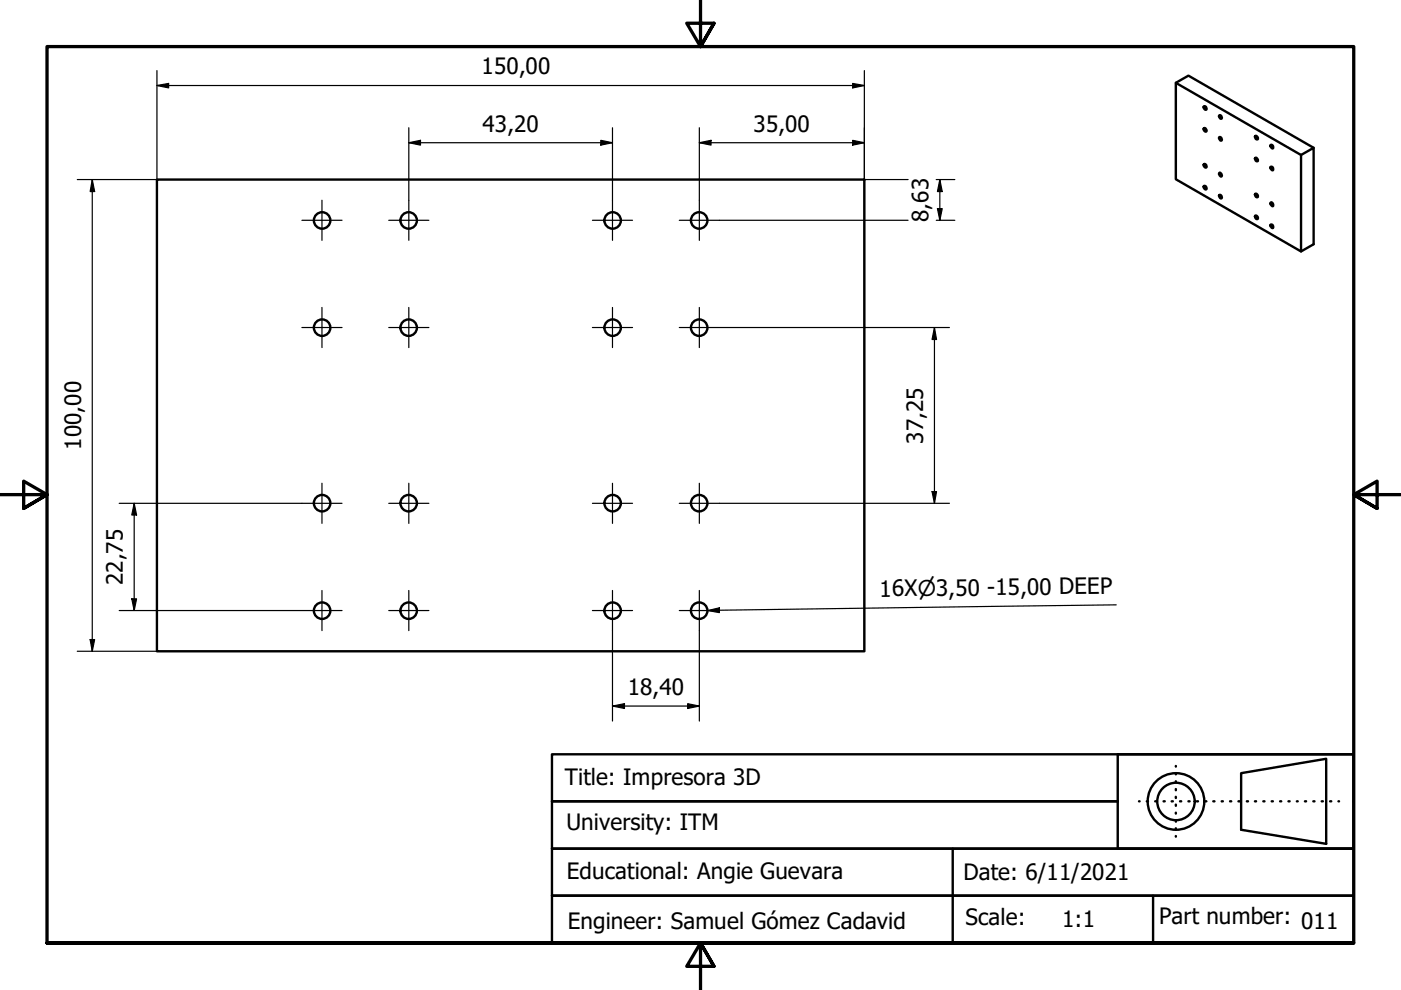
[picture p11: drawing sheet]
<svg xmlns="http://www.w3.org/2000/svg" width="297mm" height="210mm" viewBox="0 0 297 210" stroke-linecap="round" stroke-linejoin="round" font-family="sans-serif">
<!-- layer: Visible (ISO) -->
<g fill="none" stroke="#000" stroke-width=".51">
<path d="M249.3 17.6l26.5 15.3 2.7-1.6v20.5l-2.7 1.5-26.5-15.3v-20.4l2.7-1.6 26.5 15.3M33.3 38.1h150v100h-150zM255.2 39.5a.4 .4 0 0 1 .5 .1 .4 .4 0 0 1-.1 .6l-.4-.4zM255.2 27.2a.4 .4 0 0 1 .5 .2 .4 .4 0 0 1-.1 .5l-.4-.4zM255.2 34.8a.4 .4 0 0 1 .5 .2 .4 .4 0 0 1-.1 .5l-.4-.3zM255.2 22.6a.4 .4 0 0 1 .5 .1 .4 .4 0 0 1-.1 .6l-.4-.4zM258.5 29.1a.38 .38 0 0 1 .5 .2 .38 .38 0 0 1-.2 .5l-.3-.4zM258.6 36.6a.46 .46 0 0 1 .4 .3 .46 .46 0 0 1-.2 .5l-.4-.5zM258.6 24.4a.41 .41 0 0 1 .4 .3 .41 .41 0 0 1-.2 .5l-.4-.6zM266.1 33.5a.45 .45 0 0 1 .5 .2 .45 .45 0 0 1 0 .5l-.4-.2zM266.1 28.9a.43 .43 0 0 1 .5 .1 .43 .43 0 0 1 0 .6l-.4-.2zM269.4 30.8a.4 .4 0 0 1 .5 .1 .4 .4 0 0 1-.2 .6l-.3-.4z"/>
<path d="M269.4 35.4a.4 .4 0 0 1 .5 .2 .4 .4 0 0 1-.2 .5l-.3-.4zM275.8 32.9v20.4M258.5 41.4a.38 .38 0 0 1 .5 .2 .38 .38 0 0 1-.2 .5l-.3-.4zM266.1 41.1a.43 .43 0 0 1 .5 .2 .43 .43 0 0 1 0 .5l-.4-.2zM266.2 45.7l.4 .2 .1 .5a.45 .45 0 0 1-.5-.2 .45 .45 0 0 1 0-.5zM269.4 43a.4 .4 0 0 1 .5 .2 .4 .4 0 0 1-.2 .5l-.3-.4zM269.4 47.7a.4 .4 0 0 1 .5 .1 .4 .4 0 0 1-.2 .6l-.3-.4z"/>
<circle cx="68.3" cy="46.7" r="1.75"/>
<circle cx="86.6" cy="46.7" r="1.75"/>
<circle cx="129.9" cy="46.7" r="1.75"/>
<circle cx="148.2" cy="46.7" r="1.75"/>
<circle cx="68.3" cy="69.5" r="1.75"/>
<circle cx="86.6" cy="69.5" r="1.75"/>
<circle cx="129.9" cy="69.5" r="1.75"/>
<circle cx="148.2" cy="69.5" r="1.75"/>
<circle cx="68.3" cy="106.7" r="1.75"/>
<circle cx="86.6" cy="106.7" r="1.75"/>
<circle cx="129.9" cy="106.7" r="1.75"/>
<circle cx="148.2" cy="106.7" r="1.75"/>
<circle cx="68.3" cy="129.5" r="1.75"/>
<circle cx="86.6" cy="129.5" r="1.75"/>
<circle cx="129.9" cy="129.5" r="1.75"/>
<circle cx="148.2" cy="129.5" r="1.75"/>
</g>
<!-- layer: Border (ISO) -->
<path d="M148.5 -.1v10l-2.9-5h5.8l-2.9 5 2.9-5M0 104.9h10l-5-2.9v5.8l5-2.9-5 2.9M297 104.9h-10l5-2.9v5.8l-5-2.9 5 2.9M10 199.9v-190h277v190h-277h277M151.4 204.9l-2.9-5 2.9 5h-5.8l2.9-5v10" fill="none" stroke="#000" stroke-width=".7"/>
<!-- layer: Title (ISO) -->
<g fill="none" stroke="#000" stroke-width=".51">
<path d="M117 159.9h170v20h-170v10h170v10h-170v-10h170v-10h-170v-10h120h-120zM237 159.9h50v20h-50zM202 179.9v20M241.5 169.9h.1M243.1 169.9h.3M244.9 169.9h.3M246.7 169.9h.3M248.4 169.9h.3M249.3 162.4v.1M249.3 163.9v.3M249.3 165.6v.2M249.3 167.3v.2"/>
<path d="M249.3 168.9v.3M249.3 170.6v.3M249.3 172.3v.2M249.3 174v.2M249.3 175.6v.3M249.3 177.3v.1M250.2 169.9h.2M252 169.9h.2M253.7 169.9h.3M255.5 169.9h.3M257.2 169.9h.3M259 169.9h.3"/>
<path d="M260.8 169.9h.2M262.6 169.9h.2M263.1 163.9l18.1-3v18l-18.1-3zM264.4 169.9h.2M266.1 169.9h.2M267.8 169.9h.3M269.6 169.9h.3M271.4 169.9h.3M273.2 169.9h.2M275 169.9h.1M276.7 169.9h.2M278.4 169.9h.3"/>
<path d="M280.2 169.9h.3M282 169.9h.3M283.8 169.9h.1M244.5 189.9v10"/>
<circle cx="249.3" cy="169.9" r="6"/>
<circle cx="249.3" cy="169.9" r="4"/>
</g>
<!-- layer: Center Mark (ISO) -->
<g fill="none" stroke="#000" stroke-width=".25">
<path d="M64 46.7h8.5M68.3 42.5v8.5M82.4 46.7h8.5M86.7 42.5v8.5M125.6 46.7h8.5M129.9 42.5v8.5M144 46.7h8.5M148.3 42.5v8.5M64 69.4h8.5M68.3 65.2v8.5M82.4 69.4h8.5M86.7 65.2v8.5"/>
<path d="M125.6 69.4h8.5M129.9 65.2v8.5M144 69.4h8.5M148.3 65.2v8.5M64 106.7h8.5M68.3 102.5v8.5M82.4 106.7h8.5M86.7 102.5v8.5M125.6 106.7h8.5M129.9 102.5v8.5M144 106.7h8.5M148.3 102.5v8.5"/>
<path d="M64 129.4h8.5M68.3 125.2v8.5M82.4 129.4h8.5M86.7 125.2v8.5M125.6 129.4h8.5M129.9 125.2v8.5M144 129.4h8.5M148.3 125.2v8.5"/>
</g>
<!-- layer: Dimension (ISO) -->
<g fill="none" stroke="#000" stroke-width=".25">
<path d="M33.3 18.1l2.5-.4v.9zM33.3 18.1h150M33.3 15v123.1h-16.9M180.8 17.7l2.5 .4-2.5 .5zM183.3 15v123.1M16.4 38.1h16.9M19.6 38.1l.5 2.5h-1zM19.6 38.1v100M86.7 30.3l2.5-.5v1zM86.7 30.3h43.2M86.7 27.1v15.4M127.4 29.8l2.5 .5-2.5 .5z"/>
<path d="M129.9 27.1v15.4M148.3 30.3l2.4-.5v1zM148.3 27.1v15.4M148.3 30.3h35M180.8 29.8l2.5 .5-2.5 .5zM183.3 38.1h9.2M198.5 38.1h3.9M199.3 38.1l.5 2.5h-1zM199.3 38.1v8.6M152.5 46.7h40M198.5 46.7h3.9M198.8 44.2h1l-.5 2.5z"/>
<path d="M152.5 69.4h48.8M198.1 69.4l.5 2.6h-1zM198.1 69.4v37.3M25.3 106.7h38.7M28.4 106.7l.6 2.5h-1.1zM28.4 106.7v22.7M152.5 106.7h48.8M197.6 104.2h1l-.5 2.5zM19.1 135.6h1l-.5 2.5zM25.3 129.4h38.7M27.9 127h1.1l-.6 2.4zM129.9 133.7v19.2"/>
<path d="M148.3 133.7v19.2M129.9 149.7l2.5-.5v1zM129.9 149.7h18.4M145.8 149.2l2.5 .5-2.5 .5z"/>
</g>
<g fill="#000">
<path d="M33.3 18.1l2.5-.4v.9z" fill-rule="evenodd"/>
<path d="M180.8 17.7l2.5 .4-2.5 .5z" fill-rule="evenodd"/>
<path d="M86.7 30.3l2.5-.5v1z" fill-rule="evenodd"/>
<path d="M127.4 29.8l2.5 .5-2.5 .5z" fill-rule="evenodd"/>
<path d="M148.3 30.3l2.4-.5v1z" fill-rule="evenodd"/>
<path d="M180.8 29.8l2.5 .5-2.5 .5z" fill-rule="evenodd"/>
<path d="M19.6 38.1l.5 2.5h-1z" fill-rule="evenodd"/>
<path d="M198.8 44.2h1l-.5 2.5z" fill-rule="evenodd"/>
<path d="M199.3 38.1l.5 2.5h-1z" fill-rule="evenodd"/>
<path d="M198.1 69.4l.5 2.6h-1z" fill-rule="evenodd"/>
<path d="M28.4 106.7l.6 2.5h-1.1z" fill-rule="evenodd"/>
<path d="M197.6 104.2h1l-.5 2.5z" fill-rule="evenodd"/>
<path d="M19.1 135.6h1l-.5 2.5z" fill-rule="evenodd"/>
<path d="M27.9 127h1.1l-.6 2.4z" fill-rule="evenodd"/>
<path d="M129.9 149.7l2.5-.5v1z" fill-rule="evenodd"/>
<path d="M145.8 149.2l2.5 .5-2.5 .5z" fill-rule="evenodd"/>
</g>
<!-- layer: Symbol (ISO) -->
<path d="M150.1 129.4l2.4-.5v1zM236.7 128.2l-86.6 1.2" fill="none" stroke="#000" stroke-width=".25"/>
<path d="M150.1 129.4l2.4-.5v1z" fill-rule="evenodd" fill="#000"/>
<g font-size="4.8">
<text x="102.1" y="15.8">150,00</text>
<text x="102.3" y="27.9">43,20</text>
<text x="159.8" y="27.9">35,00</text>
<text x="196.8" y="47.1" transform="rotate(-90 196.8 47.1)">8,63</text>
<text x="17.2" y="95.3" transform="rotate(-90 17.2 95.3)">100,00</text>
<text x="195.7" y="94.1" transform="rotate(-90 195.7 94.1)">37,25</text>
<text x="26" y="124.1" transform="rotate(-90 26 124.1)">22,75</text>
<text x="186.5" y="126.5" transform="rotate(-1 186.5 126.5)">16X⌀3,50 -15,00 DEEP</text>
<text x="133.1" y="147.3">18,40</text>
<text x="119.8" y="166.5">Title: Impresora 3D</text>
<text x="120.1" y="176">University: ITM</text>
<text x="120.2" y="186.3">Educational: Angie Guevara</text>
<text x="204.3" y="186.6">Date: 6/11/2021</text>
<text x="120.4" y="196.9">Engineer: Samuel Gómez Cadavid</text>
<text x="204.7" y="196.1">Scale:</text>
<text x="225.2" y="196.4">1:1</text>
<text x="245.7" y="195.9">Part number: 011</text>
</g>
</svg>
